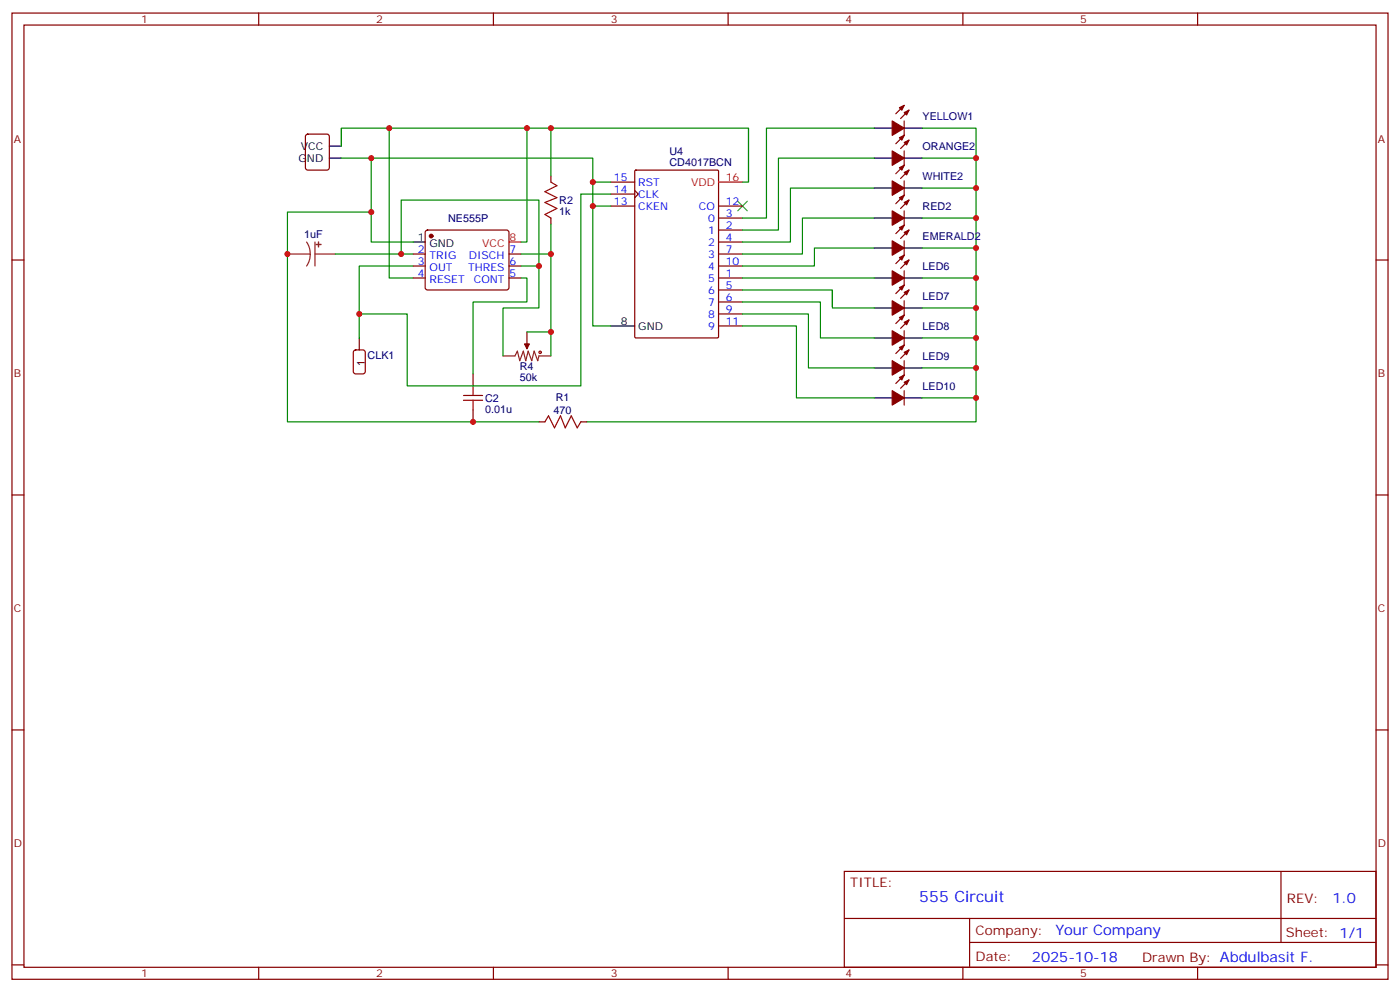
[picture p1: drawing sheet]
<svg xmlns="http://www.w3.org/2000/svg" width="412mm" height="292mm" viewBox="0 0 412 292" stroke-linecap="round" stroke-linejoin="round" font-family="sans-serif">
<g fill="none" stroke="#870000" stroke-width=".35">
<path d="M3.5 3.8h405.4v284.4h-405.4zM7.1 7.4h398.2v277.3h-398.2zM76.2 3.8v3.6M145.3 3.8v3.6M214.5 3.8v3.6M283.6 3.8v3.6M352.8 3.8v3.6M90.2 39.7l.5-.2h5.6l.7 .4v9.5l-.4 .6-5.9 .1-.7-.5v-9.4zM266.3 35.6v4.2l-2.4 2.5M266.3 31l-2.4 2.5M267.8 32.4l-2.5 2.5M162.3 51.8v1.8"/>
<path d="M179.9 53.6h7.1M179.9 57.1h7.1M187 56.1l1 1-1 1.1M187 50.2l.3-.1h24l.3 .1 .1 48.9-.2 .3h-24.2l-.3-.1zM266.3 44.4v4.2l-2.4 2.5M266.3 53.2v4.3l-2.4 2.4M267.8 41.2l-2.5 2.5M267.8 50.1l-2.5 2.4M267.8 58.9l-2.5 2.4M3.5 76.5h3.6M121.7 74.8h3.5M121.7 78.3h3.5"/>
<path d="M125.5 67.9l.4-.2h23.3l.5 .2 .2 .5v16.5l-.7 .4h-23.5l-.5-.7v-16.2zM149.9 74.8h3.6M149.9 78.3h3.6M162.3 64.2v1.7M179.9 60.6h7.1M211.7 67.7h7M211.7 64.2h7M211.7 71.2h7M211.7 74.8h7M211.7 78.3h7M211.7 60.6h7M266.3 62.1v4.2l-2.4 2.5"/>
<path d="M266.3 70.9v4.2l-2.4 2.5M266.3 79.7v4.2l-2.4 2.5M267.8 76.5l-2.5 2.5M267.8 67.7l-2.5 2.5M405.3 76.5h3.6M121.7 81.8h3.5M149.9 81.8h3.6M155.2 97.7v3.5M211.7 81.8h7M211.7 85.3h7M211.7 88.9h7M211.7 92.4h7"/>
<path d="M211.7 95.9h7M266.3 88.5v4.2l-2.4 2.5M266.3 97.3v4.3l-2.4 2.4M267.8 85.3l-2.5 2.5M267.8 94.2l-2.5 2.4M139.3 110v3.6M266.3 106.2v4.2l-2.4 2.5M266.3 115v4.2M267.8 103l-2.5 2.4M267.8 111.8l-2.5 2.5M139.3 120.6v3.5M158.7 124.1h1.8"/>
<path d="M171.1 124.1h1.8M3.5 145.7h3.6M405.3 145.7h3.6M3.5 214.8h3.6M405.3 214.8h3.6M248.7 256.4h156.6v28.3h-156.6zM377.3 256.5v20.8M248.7 270.3h156.5M285.6 277.3h119.6M285.6 270.3v14.1M3.5 284h3.6M76.2 284.7v3.5"/>
<path d="M145.3 284.7v3.5M214.5 284.7v3.5M283.6 284.7v3.5M352.8 284.7v3.5M405.3 284h3.6"/>
</g>
<g fill="none" stroke="#a10000" stroke-width=".35">
<path d="M162.3 53.6l1.7 1-3.5 1.8 3.5 1.8-3.5 1.4 3.5 1.7-3.5 1.8 1.8 1.1M136.5 116.4h5.7M136.5 117.8h5.7M139.3 113.6v2.8M139.3 117.8v2.8M160.5 124.1l1.1-1.7 1.7 3.5 1.8-3.5 1.4 3.5 1.8-3.5 1.7 3.5 1.1-1.8"/>
<circle cx="159.1" cy="103.7" r=".35"/>
</g>
<path d="M217.3 59.2l2.8 2.9M220.1 59.2l-2.8 2.9" fill="none" stroke="#3c3" stroke-width=".35"/>
<g fill="none" stroke="#000" stroke-width=".35">
<path d="M257.5 37.7h5.3M266.3 37.7h5.3M97 46.5h3.5M97 43h3.5M257.5 46.5h5.3M257.5 55.4h5.3M266.3 46.5h5.3M266.3 55.4h5.3M121.7 71.2h3.5M257.5 64.2h5.3M257.5 73h5.3M266.3 64.2h5.3"/>
<path d="M266.3 73h5.3M105.8 99.4v3.6M179.9 95.9h7.1M257.5 81.8h5.3M257.5 90.6h5.3M257.5 99.4h5.3M266.3 81.8h5.3M266.3 90.6h5.3M266.3 99.4h5.3M257.5 108.3h5.3M257.5 117.1h5.3M266.3 108.3h5.3"/>
<path d="M266.3 117.1h5.3"/>
</g>
<path d="M211.7 53.6h7M149.9 71.2h3.6" fill="none" stroke="#f00" stroke-width=".35"/>
<path d="M104.3 103.2l.5-.2h2.1l.6 .4 .1 5.9-.5 .7h-2.3l-.7-.4v-5.9z" fill="none" stroke="#900" stroke-width=".35"/>
<path d="M84.7 74.8h6.7M90.3 71.2l.8 1.7 .3 1.9M91.4 74.8l-.3 1.8-.8 1.7M92.8 74.8h6M92.8 71.2v7.1M148.2 104.7h3.5l.7-1.4 .7 2.9 1.1-2.9 .7 2.9 .7-2.9 1 2.9 .7-2.9 1.1 2.9 .3-1.5h3.6M155.2 101.2v1.4" fill="none" stroke="#8c2424" stroke-width=".35"/>
<g fill="#870000" stroke="#870000" stroke-width=".35">
<path d="M154.5 101.2h1.4l-.7 1.4z"/>
<path d="M264.9 75.8l1.4-.7-.7 1.4z"/>
<path d="M266.3 77.2l1.5-.7-.7 1.4z"/>
<path d="M262.8 79.7l3.5 2.1-3.5 2.1z"/>
<path d="M264.9 84.6l1.4-.7-.7 1.4z"/>
<path d="M266.3 86l1.5-.7-.7 1.4z"/>
<path d="M262.8 88.5l3.5 2.1-3.5 2.1z"/>
<path d="M264.9 93.5l1.4-.8-.7 1.5z"/>
<path d="M266.3 94.9l1.5-.7-.7 1.4z"/>
<path d="M262.8 97.3l3.5 2.1-3.5 2.2z"/>
<path d="M264.9 102.3l1.4-.7-.7 1.4z"/>
<path d="M266.3 103.7l1.5-.7-.7 1.4z"/>
<path d="M262.8 106.2l3.5 2.1-3.5 2.1z"/>
<path d="M264.9 111.1l1.4-.7-.7 1.4z"/>
<path d="M266.3 112.5l1.5-.7-.7 1.4z"/>
<path d="M262.8 115l3.5 2.1-3.5 2.1z"/>
<path d="M264.9 31.7l1.4-.7-.7 1.4z"/>
<path d="M266.3 33.1l1.5-.7-.7 1.4z"/>
<path d="M262.8 35.6l3.5 2.1-3.5 2.1z"/>
<path d="M264.9 40.5l1.4-.7-.7 1.4z"/>
<path d="M266.3 41.9l1.5-.7-.7 1.5z"/>
<path d="M262.8 44.4l3.5 2.1-3.5 2.1z"/>
<path d="M264.9 49.4l1.4-.8-.7 1.5z"/>
<path d="M266.3 50.8l1.5-.7-.7 1.4z"/>
<path d="M262.8 53.2l3.5 2.2-3.5 2.1z"/>
<path d="M264.9 58.2l1.4-.7-.7 1.4z"/>
<path d="M266.3 59.6l1.5-.7-.7 1.4z"/>
<path d="M262.8 62.1l3.5 2.1-3.5 2.1z"/>
<path d="M264.9 67l1.4-.7-.7 1.4z"/>
<path d="M266.3 68.4l1.5-.7-.7 1.4z"/>
<path d="M262.8 70.9l3.5 2.1-3.5 2.1z"/>
<circle cx="127" cy="69.5" r=".53"/>
</g>
<g fill="#8c2424" stroke="#8c2424" stroke-width=".35">
<path d="M93.8 71.2v1.4z"/>
<path d="M93.1 71.9l1.4 .1z"/>
</g>
<g fill="none" stroke="#008700" stroke-width=".35">
<path d="M114.7 37.7v44.1h7M155.2 37.7v33.5h-1.7M162.3 37.7v14.1M257.5 37.7h-31.7v26.5h-7.1M271.6 37.7h15.9v86.4h-114.6M100.5 43v-5.3h120v15.9h-1.8M100.5 46.5h74.1v49.4h5.3M109.4 46.5v15.9M174.6 53.6h5.3M179.9 57.1h-8.8v56.5h-51.2v-21.2h-14.1M257.5 46.5h-28.2v21.2h-10.6M257.5 55.4h-24.7v15.8h-14.1"/>
<path d="M271.6 46.5h15.9M271.6 55.4h15.9M98.8 74.8h22.9M118.2 74.8v-15.9h40.5v19.4M121.7 71.2h-12.3v-8.8h-24.7v61.7h74M121.7 78.3h-15.9v21.1M153.5 78.3h5.2v12.3h-10.5v14.1M162.3 65.9v8.9h-8.8M162.3 74.8v29.9M174.6 60.6h5.3M257.5 64.2h-21.1v10.6h-17.7M257.5 73h-17.6v5.3h-21.2"/>
<path d="M271.6 64.2h15.9M271.6 73h15.9M153.5 81.8h1.7v7.1h-15.9v21.1M155.2 97.7h7.1M218.7 95.9h15.9v21.2h22.9M218.7 92.4h19.4v15.9h19.4M218.7 88.9h23v10.5h15.8M218.7 85.3h26.5v5.3h12.3M218.7 81.8h38.8M271.6 81.8h15.9M271.6 90.6h15.9M271.6 99.4h15.9"/>
<path d="M271.6 108.3h15.9M271.6 117.1h15.9"/>
</g>
<g fill="#c00">
<circle cx="174.6" cy="53.6" r=".88"/>
<circle cx="174.6" cy="60.6" r=".88"/>
<circle cx="162.3" cy="74.8" r=".88"/>
<circle cx="162.3" cy="97.7" r=".88"/>
<circle cx="109.4" cy="46.5" r=".88"/>
<circle cx="109.4" cy="62.4" r=".88"/>
<circle cx="158.8" cy="78.3" r=".88"/>
<circle cx="118.2" cy="74.8" r=".88"/>
<circle cx="105.8" cy="92.4" r=".88"/>
<circle cx="287.5" cy="64.2" r=".88"/>
<circle cx="287.5" cy="73" r=".88"/>
<circle cx="287.5" cy="81.8" r=".88"/>
<circle cx="287.5" cy="90.6" r=".88"/>
<circle cx="287.5" cy="99.4" r=".88"/>
<circle cx="287.5" cy="108.3" r=".88"/>
<circle cx="287.5" cy="117.1" r=".88"/>
<circle cx="162.3" cy="37.7" r=".88"/>
<circle cx="155.2" cy="37.7" r=".88"/>
<circle cx="114.7" cy="37.7" r=".88"/>
<circle cx="84.7" cy="74.8" r=".88"/>
<circle cx="139.3" cy="124.1" r=".88"/>
<circle cx="287.5" cy="46.5" r=".88"/>
<circle cx="287.5" cy="55.4" r=".88"/>
</g>
<text font-size="4.6" fill="#00f" x="270.8" y="265.5">555 Circuit</text>
<g font-size="4.2" fill="#00f">
<text x="392.5" y="265.7">1.0</text>
<text x="310.9" y="275.3">Your Company</text>
<text x="304" y="283.1">2025-10-18</text>
</g>
<g font-size="3.9" fill="#800">
<text x="250.5" y="261">TITLE:</text>
<text x="379.1" y="265.7">REV:</text>
<text x="287.4" y="275.2">Company:</text>
<text x="378.7" y="275.8">Sheet: 1/1</text>
<text x="287.4" y="282.9">Date:</text>
<text x="336.4" y="283">Drawn By: Abdulbasit F.</text>
</g>
<g font-size="3.2" fill="#800">
<text x="41.6" y="6.8">1</text>
<text x="110.8" y="6.8">2</text>
<text x="179.9" y="6.8">3</text>
<text x="249.1" y="6.8">4</text>
<text x="318.2" y="6.8">5</text>
<text x="4.1" y="41.9">A</text>
<text x="405.9" y="41.9">A</text>
<text x="4.1" y="111.1">B</text>
<text x="405.9" y="111.1">B</text>
<text x="4.1" y="180.2">C</text>
<text x="405.9" y="180.2">C</text>
<text x="4.1" y="249.4">D</text>
<text x="405.9" y="249.4">D</text>
<text x="41.6" y="287.7">1</text>
<text x="110.8" y="287.7">2</text>
<text x="179.9" y="287.7">3</text>
<text x="249.1" y="287.7">4</text>
<text x="318.2" y="287.7">5</text>
</g>
<g font-size="3.2" fill="#000080">
<text x="271.8" y="35.3">YELLOW1</text>
<text x="197.2" y="45.7">U4</text>
<text x="271.8" y="44.2">ORANGE2</text>
<text x="197.2" y="48.9">CD4017BCN</text>
<text x="271.8" y="53">WHITE2</text>
<text x="132" y="65.3">NE555P</text>
<text x="164.7" y="63.2">1k</text>
<text x="164.7" y="60">R2</text>
<text x="271.8" y="61.8">RED2</text>
<text x="89.6" y="70.2">1uF</text>
<text x="271.8" y="70.6">EMERALD2</text>
<text x="271.8" y="79.4">LED6</text>
<text x="271.8" y="88.2">LED7</text>
<text x="271.8" y="97.1">LED8</text>
<text x="108.3" y="105.5">CLK1</text>
<text x="271.8" y="105.9">LED9</text>
<text x="153.1" y="112.1">50k</text>
<text x="153.1" y="109">R4</text>
<text x="142.9" y="118.2">C2</text>
<text x="163.7" y="118.1">R1</text>
<text x="271.8" y="114.7">LED10</text>
<text x="142.9" y="121.4">0.01u</text>
<text x="163.1" y="121.7">470</text>
</g>
<g font-size="3.2">
<text x="88" y="47.6">GND</text>
<text x="88.6" y="44.1">VCC</text>
<text x="123" y="70.9">1</text>
<text x="126.5" y="72.6">GND</text>
<text x="182.8" y="95.6">8</text>
<text x="188" y="97">GND</text>
<text x="107.4" y="107.6" transform="rotate(-90 107.4 107.6)">1</text>
</g>
<g font-size="3.2" fill="#00f">
<text x="180.8" y="53.2">15</text>
<text x="180.8" y="56.8">14</text>
<text x="188" y="54.6">RST</text>
<text x="188" y="58.2">CLK</text>
<text x="180.8" y="60.3">13</text>
<text x="188" y="61.7">CKEN</text>
<text x="205.9" y="61.7">CO</text>
<text x="208.6" y="65.2">0</text>
<text x="213.8" y="63.8">3</text>
<text x="213.8" y="60.3">12</text>
<text x="208.6" y="68.8">1</text>
<text x="213.8" y="67.3">2</text>
<text x="213.8" y="70.9">4</text>
<text x="123" y="74.4">2</text>
<text x="123" y="77.9">3</text>
<text x="126.5" y="76.2">TRIG</text>
<text x="138.1" y="76.2">DISCH</text>
<text x="150.1" y="77.9">6</text>
<text x="150.1" y="74.4">7</text>
<text x="208.6" y="72.3">2</text>
<text x="208.6" y="75.8">3</text>
<text x="213.8" y="74.4">7</text>
<text x="213.8" y="77.9">10</text>
<text x="123" y="81.5">4</text>
<text x="126.5" y="79.7">OUT</text>
<text x="126.5" y="83.2">RESET</text>
<text x="137.9" y="79.7">THRES</text>
<text x="139.6" y="83.2">CONT</text>
<text x="150.1" y="81.5">5</text>
<text x="208.6" y="82.9">5</text>
<text x="208.6" y="79.3">4</text>
<text x="213.8" y="81.5">1</text>
<text x="208.6" y="86.4">6</text>
<text x="208.6" y="89.9">7</text>
<text x="213.8" y="85">5</text>
<text x="213.8" y="88.5">6</text>
<text x="208.6" y="93.5">8</text>
<text x="213.8" y="92">9</text>
<text x="213.8" y="95.6">11</text>
<text x="208.6" y="97">9</text>
</g>
<g font-size="3.2" fill="#f00">
<text x="213.8" y="53.2">16</text>
<text x="203.5" y="54.6">VDD</text>
<text x="150.1" y="70.9">8</text>
<text x="142" y="72.6">VCC</text>
</g>
</svg>
